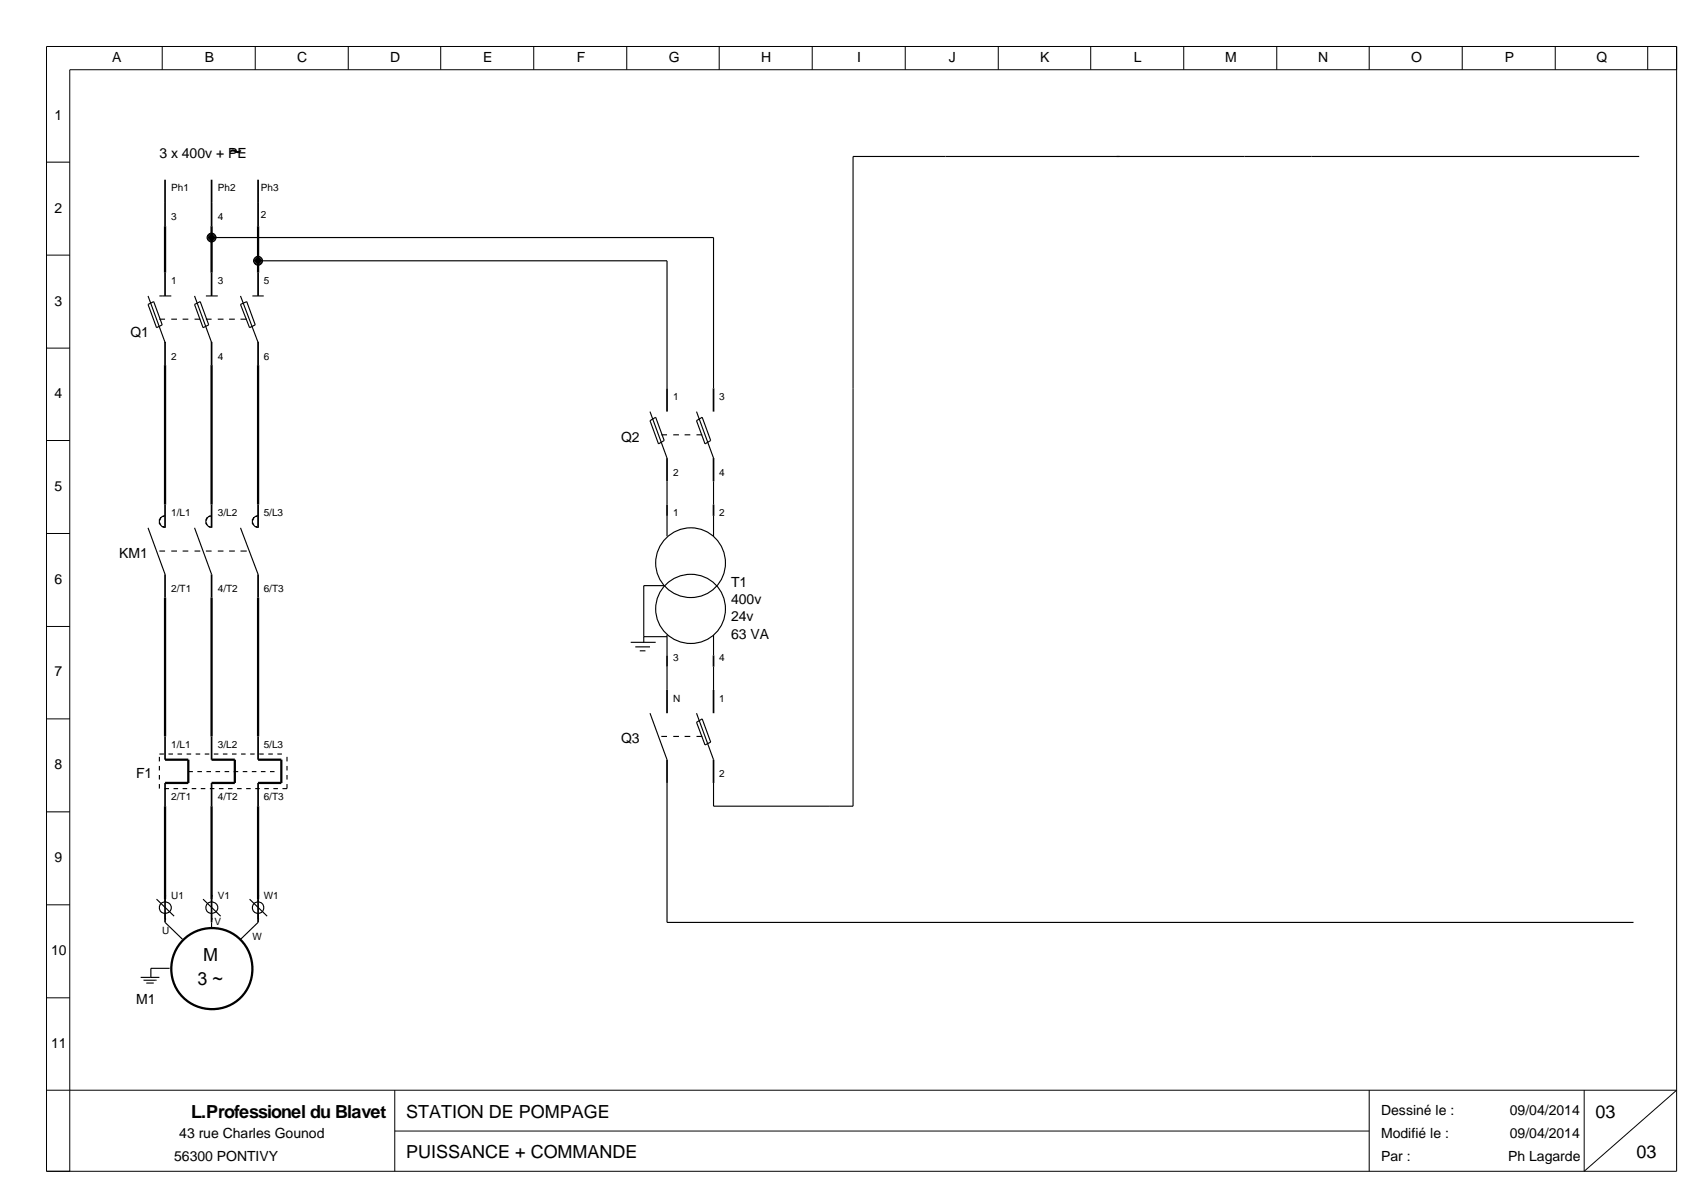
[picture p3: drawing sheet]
<svg xmlns="http://www.w3.org/2000/svg" width="297mm" height="210mm" viewBox="0 0 297 210" stroke-linecap="round" stroke-linejoin="round" font-family="sans-serif">
<g fill="none" stroke="#000" stroke-width=".3">
<path d="M29.1 31.7v8.2M37.3 31.7v8.2M45.5 31.7v8.2M29.1 48.1v4.1M37.3 48.1v4.1M45.5 48.1v4.1M29.1 60.3v4.1M37.3 60.3v4.1M45.5 60.3v4.1M117.6 68.5v4.1M125.8 68.5v4.1M29.1 89v4.1"/>
<path d="M37.3 89v4.1M45.5 89v4.1M117.6 80.8v4.1M117.6 89v2M125.8 80.8v4.1M125.8 89v2M29.1 101.3v4.1M37.3 101.3v4.1M45.5 101.3v4.1M117.6 115.6v2M125.8 115.6v2M29.1 129.9v4.1"/>
<path d="M29.1 138.1v4.1M37.3 129.9v4.1M37.3 138.1v4.1M45.5 129.9v4.1M45.5 138.1v4.1M117.6 121.7v4.1M117.6 134v4.1M125.8 121.7v4.1M125.8 134v4.1M29.1 158h.1M29.1 158.6v4.1M37.3 158h.1"/>
<path d="M37.3 158.6v4.1M45.5 158h.1M45.5 158.6v4.1M29.1 162.1h.1M37.3 162.1h.1M45.5 162.1h.1"/>
</g>
<g fill="none" stroke="#000" stroke-width=".2">
<path d="M289 27.6h-138.6v114.6h-24.6v-4.1M26.1 52.2l3 8.2M26.1 53.7l1-.5 1.5 4.1-1 .5zM28.1 56.3h1M28.1 52.2h2.1M30.2 56.3h1M32.2 56.3h1M34.3 52.2l3 8.2M34.3 56.3h1M34.3 53.7l1-.5 1.5 4.1-1 .5zM36.3 56.3h1M36.3 52.2h2.1"/>
<path d="M37.3 41.9h88.5v26.6M38.4 56.3h1M40.4 56.3h1M42.4 52.2l3.1 8.2M42.4 56.3h1.1M42.4 53.7l1.1-.5 1.5 4.1-1 .5zM44.5 52.2h2M45.5 46h72.1v22.5M114.6 72.6l3 8.2M114.6 74.2l1-.6 1.5 4.1-1 .6zM116.6 76.7h1M118.7 76.7h1"/>
<path d="M120.7 76.7h1M122.8 72.6l3 8.2M122.8 76.7h1M122.8 74.2l1-.6 1.5 4.1-1 .6zM26.1 93.1l3 8.2M28.1 97.2h1M29.1 91a1 1 0 0 0-.9 .6 1 1 0 0 0 .2 1.1l.4 .3h.3M30.2 97.2h1M32.2 97.2h1M34.3 93.1l3 8.2M34.3 97.2h1M36.3 97.2h1"/>
<path d="M37.3 91a1 1 0 0 0-.9 .6 1 1 0 0 0 .2 1.1l.4 .3h.3M38.4 97.2h1M40.4 97.2h1M42.4 93.1l3.1 8.2M42.4 97.2h1.1M45.5 91a1 1 0 0 0-.9 .6 1 1 0 0 0 .2 1.1l.4 .3h.3M117.6 84.9v4.1M117.6 91v3.6M125.8 84.9v4.1M125.8 91v3.6M111.2 113.3h4.4M112 114.1h2.6"/>
<path d="M112.8 114.8h1M113.5 112.3h4.1M117.1 103.3h-3.6v10M117.6 112v3.6M117.6 117.6v4.1M125.8 112v3.6M125.8 117.6v4.1M28.1 133h.8M28.1 133.5v.8M28.1 135.1v.8M28.1 136.7v.8M28.1 138.3v.8"/>
<path d="M29 139.1h.8M29.7 133h.8M30.6 139.1h.8M31.3 133h.8M32.2 139.1h.8M32.9 133h.8M33.2 136.1h.8M33.8 139.1h.8M34.5 133h.8M34.8 136.1h.8M35.4 139.1h.8M36.1 133h.8"/>
<path d="M36.4 136.1h.8M37 139.1h.8M37.7 133h.8M38 136.1h.8M38.6 139.1h.8M39.3 133h.8M39.6 136.1h.8M40.2 139.1h.8M40.9 133h.8M41.2 136.1h.8M41.8 139.1h.8M42.5 133h.8"/>
<path d="M42.8 136.1h.8M43.4 139.1h.8M44.1 133h.8M44.4 136.1h.8M45 139.1h.8M45.7 133h.8M46 136.1h.8M46.6 139.1h.8M47.3 133h.8M47.6 136.1h.8M48.2 139.1h.8M48.9 133h.8"/>
<path d="M50.6 133.5v.8M50.6 135.1v.8M50.6 136.7v.8M50.6 138.3v.8h-.8M114.6 125.8l3 8.2M116.6 129.9h1M117.6 138.1v24.6h170.4M118.7 129.9h1M120.7 129.9h1M122.8 125.8l3 8.2M122.8 129.9h1M122.8 127.4l1-.6 1.5 4.1-1 .5z"/>
<path d="M27.6 158.6l3.1 3M29.1 159.1a1 1 0 0 0-1 1 1 1 0 0 0 1 1M29.1 159.1a1 1 0 0 1 1.1 1 1 1 0 0 1-1.1 1M29.1 158v1.1M35.8 158.6l3.1 3M37.3 159.1a1 1 0 0 0-1 1 1 1 0 0 0 1 1M37.3 159.1a1 1 0 0 1 1.1 1 1 1 0 0 1-1.1 1M37.3 158v1.1M44 158.6l3.1 3M45.5 159.1a1 1 0 0 0-1 1 1 1 0 0 0 1 1M45.5 159.1a1 1 0 0 1 1 1 1 1 0 0 1-1 1M45.5 158v1.1"/>
<path d="M24.8 172.4h3.3M25.3 172.9h2.3M25.8 173.4h1.3M29.1 162.7l3.1 3M29.1 161.1v1M29.9 170.8h-3.3v1.6M37.3 161.1v1M37.3 162.7v1M45.5 162.7l-3.1 3M45.5 161.1v1"/>
<circle cx="121.8" cy="99.3" r="6.2"/>
<circle cx="121.7" cy="107.4" r="6.1"/>
</g>
<g fill="none" stroke="#000" stroke-width=".4">
<path d="M29.1 39.9v8.2M37.3 39.9v8.2M45.5 39.9v8.2M29.1 64.4v24.6M37.3 64.4v24.6M45.5 64.4v24.6M29.1 105.4v24.5M37.3 105.4v24.5M45.5 105.4v24.5M29.1 134h4.1v4.1h-4.1M37.3 134h4.1v4.1h-4.1M45.5 134h4.1v4.1h-4.1"/>
<path d="M29.1 142.2v16.4M37.3 142.2v16.4M45.5 142.2v16.4"/>
<circle cx="37.4" cy="170.9" r="7.2"/>
</g>
<g fill="#000" stroke="#000" stroke-width=".18">
<path d="M36.8 41.4l.5-.3-.8 .8zM37.3 41.1a.86 .86 0 0 1 .8 .8zM37.3 42.7l.8-.8a.86 .86 0 0 1-.8 .8zM36.5 41.9l.8 .8a.86 .86 0 0 1-.8-.8z"/>
<path d="M45 45.5l.5-.3-.8 .8zM45.5 45.2a.86 .86 0 0 1 .8 .8zM45.5 46.8l.8-.8a.86 .86 0 0 1-.8 .8zM44.7 46l.8 .8a.86 .86 0 0 1-.8-.8z"/>
</g>
<path d="M37.3 41.1l.8 .8-.8 .8-.8-.8zM45.5 45.2l.8 .8-.8 .8-.8-.8z" fill="#000"/>
<g fill="none" stroke="#000" stroke-width=".18">
<path d="M8.2 8.2h287.4v198.4h-287.4zM28.6 8.2v4.1M45 8.2v4.1M61.4 8.2v4.1M77.7 8.2v4.1M94.1 8.2v4.1M110.5 8.2v4.1M126.8 8.2v4.1M143.2 8.2v4.1M159.6 8.2v4.1M176 8.2v4.1M192.3 8.2v4.1"/>
<path d="M208.7 8.2v4.1M225.1 8.2v4.1M241.4 8.2v4.1M257.8 8.2v4.1M274.2 8.2v4.1M290.5 8.2v4.1M295.6 12.3h-283.3v194.3M8.2 28.6h4.1M8.2 45h4.1M8.2 61.4h4.1M8.2 77.7h4.1M8.2 94.1h4.1"/>
<path d="M8.2 110.5h4.1M8.2 126.8h4.1M8.2 143.2h4.1M8.2 159.6h4.1M8.2 176h4.1M8.2 192.3h287.4l-16.3 14.3v-14.3M69.6 192.3v14.3M69.6 199.5h171.8M241.4 192.3v14.3"/>
</g>
<text font-size="3.9" x="40.4" y="28">~</text>
<g font-size="3.2">
<text x="34.8" y="173.7">3 ~</text>
<text x="35.8" y="169.6">M</text>
<text x="33.7" y="197.2">L.Professionel du Blavet</text>
<text x="71.6" y="197.2">STATION DE POMPAGE</text>
<text x="281.3" y="197.2">03</text>
<text x="71.6" y="204.3">PUISSANCE + COMMANDE</text>
<text x="288.5" y="204.3">03</text>
</g>
<g font-size="2.5">
<text x="19.8" y="10.9">A</text>
<text x="36.1" y="10.9">B</text>
<text x="52.4" y="10.9">C</text>
<text x="68.8" y="10.9">D</text>
<text x="85.2" y="10.9">E</text>
<text x="101.7" y="10.9">F</text>
<text x="117.9" y="10.9">G</text>
<text x="134.2" y="10.9">H</text>
<text x="151.1" y="10.9">I</text>
<text x="167.3" y="10.9">J</text>
<text x="183.4" y="10.9">K</text>
<text x="199.9" y="10.9">L</text>
<text x="216" y="10.9">M</text>
<text x="232.4" y="10.9">N</text>
<text x="248.8" y="10.9">O</text>
<text x="265.3" y="10.9">P</text>
<text x="281.5" y="10.9">Q</text>
<text x="9.6" y="21.1">1</text>
<text x="28.1" y="27.8">3 x 400v + PE</text>
<text x="9.6" y="37.5">2</text>
<text x="9.6" y="53.9">3</text>
<text x="23" y="59.5">Q1</text>
<text x="9.6" y="70.2">4</text>
<text x="109.5" y="77.9">Q2</text>
<text x="9.6" y="86.6">5</text>
<text x="21" y="98.4">KM1</text>
<text x="9.6" y="103">6</text>
<text x="128.9" y="103.5">T1</text>
<text x="128.9" y="106.5">400v</text>
<text x="128.9" y="109.6">24v</text>
<text x="128.9" y="112.7">63 VA</text>
<text x="9.6" y="119.3">7</text>
<text x="109.5" y="131.1">Q3</text>
<text x="9.6" y="135.7">8</text>
<text x="24" y="137.2">F1</text>
<text x="9.6" y="152.1">9</text>
<text x="9" y="168.4">10</text>
<text x="24" y="177.1">M1</text>
<text x="9" y="184.8">11</text>
<text x="243.5" y="196.6">Dessiné le :</text>
<text x="266.2" y="196.6">09/04/2014</text>
<text x="31.6" y="200.7">43 rue Charles Gounod</text>
<text x="243.5" y="200.7">Modifié le :</text>
<text x="266.2" y="200.7">09/04/2014</text>
<text x="30.7" y="204.7">56300 PONTIVY</text>
<text x="243.5" y="204.7">Par :</text>
<text x="265.9" y="204.7">Ph Lagarde</text>
</g>
<g font-size="1.8">
<text x="30.2" y="33.8">Ph1</text>
<text x="38.4" y="33.8">Ph2</text>
<text x="46" y="33.8">Ph3</text>
<text x="30.2" y="38.9">3</text>
<text x="38.4" y="38.9">4</text>
<text x="46" y="38.4">2</text>
<text x="30.2" y="50.2">1</text>
<text x="38.4" y="50.2">3</text>
<text x="46.5" y="50.2">5</text>
<text x="30.2" y="63.5">2</text>
<text x="38.4" y="63.5">4</text>
<text x="46.5" y="63.5">6</text>
<text x="118.7" y="70.6">1</text>
<text x="126.8" y="70.6">3</text>
<text x="118.7" y="83.9">2</text>
<text x="126.8" y="83.9">4</text>
<text x="30.2" y="91.1">1/L1</text>
<text x="38.4" y="91.1">3/L2</text>
<text x="46.5" y="91.1">5/L3</text>
<text x="118.7" y="91.1">1</text>
<text x="126.8" y="91.1">2</text>
<text x="30.2" y="104.4">2/T1</text>
<text x="38.4" y="104.4">4/T2</text>
<text x="46.5" y="104.4">6/T3</text>
<text x="118.7" y="116.7">3</text>
<text x="126.8" y="116.7">4</text>
<text x="118.7" y="123.8">N</text>
<text x="126.8" y="123.8">1</text>
<text x="30.2" y="132">1/L1</text>
<text x="38.4" y="132">3/L2</text>
<text x="46.5" y="132">5/L3</text>
<text x="126.8" y="137.1">2</text>
<text x="30.2" y="141.2">2/T1</text>
<text x="38.4" y="141.2">4/T2</text>
<text x="46.5" y="141.2">6/T3</text>
<text x="30.2" y="158.6">U1</text>
<text x="38.4" y="158.6">V1</text>
<text x="46.5" y="158.6">W1</text>
<text x="28.6" y="164.8">U</text>
<text x="37.8" y="163.2">V</text>
<text x="44.5" y="165.8">W</text>
</g>
</svg>
